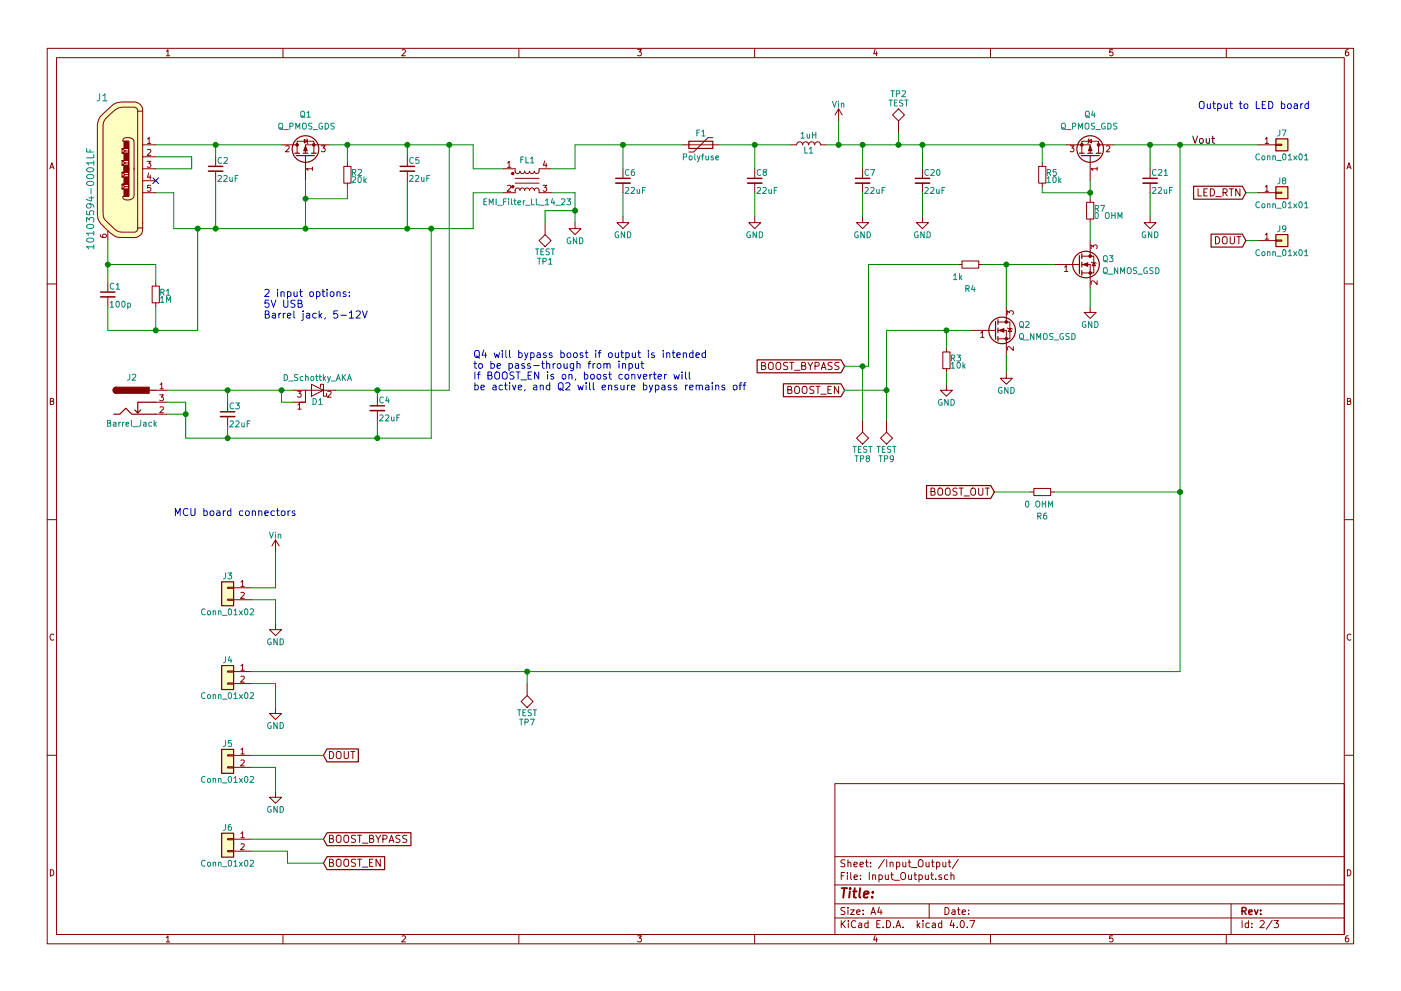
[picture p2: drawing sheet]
EESchema Schematic File Version 2
LIBS:power
LIBS:device
LIBS:switches
LIBS:relays
LIBS:motors
LIBS:transistors
LIBS:conn
LIBS:linear
LIBS:regul
LIBS:74xx
LIBS:cmos4000
LIBS:adc-dac
LIBS:memory
LIBS:xilinx
LIBS:microcontrollers
LIBS:dsp
LIBS:microchip
LIBS:analog_switches
LIBS:motorola
LIBS:texas
LIBS:intel
LIBS:audio
LIBS:interface
LIBS:digital-audio
LIBS:philips
LIBS:display
LIBS:cypress
LIBS:siliconi
LIBS:opto
LIBS:atmel
LIBS:contrib
LIBS:valves
LIBS:CustomComponents
LIBS:TPS55340PWP
LIBS:dk_Addressable-Specialty
LIBS:dk_Alarms-Buzzers-and-Sirens
LIBS:dk_Automotive-Relays
LIBS:dk_Balun
LIBS:dk_Barrel-Audio-Connectors
LIBS:dk_Battery-Holders-Clips-Contacts
LIBS:dk_Clock-Timing-Clock-Generators-PLLs-Frequency-Synthesizers
LIBS:dk_Clock-Timing-Programmable-Timers-and-Oscillators
LIBS:dk_Clock-Timing-Real-Time-Clocks
LIBS:dk_Coaxial-Connectors-RF
LIBS:dk_Current-Transducers
LIBS:dk_Data-Acquisition-ADCs-DACs-Special-Purpose
LIBS:dk_Data-Acquisition-Analog-to-Digital-Converters-ADC
LIBS:dk_Data-Acquisition-Digital-Potentiometers
LIBS:dk_Data-Acquisition-Digital-to-Analog-Converters-DAC
LIBS:dk_Data-Acquisition-Touch-Screen-Controllers
LIBS:dk_DC-DC-Converters
LIBS:dk_Digital-Isolators
LIBS:dk_Diodes-Bridge-Rectifiers
LIBS:dk_Diodes-Rectifiers-Arrays
LIBS:dk_Diodes-Rectifiers-Single
LIBS:dk_Diodes-Zener-Single
LIBS:dk_Display-Modules-LCD-OLED-Graphic
LIBS:dk_Display-Modules-LED-Character-and-Numeric
LIBS:dk_D-Sub-Connectors
LIBS:dk_Embedded-Microcontrollers
LIBS:dk_Encoders
LIBS:dk_Evaluation-Boards-Sensors
LIBS:dk_Ferrite-Beads-and-Chips
LIBS:dk_Fixed-Inductors
LIBS:dk_Fuses
LIBS:dk_Gas-Sensors
LIBS:dk_Humidity-Moisture-Sensors
LIBS:dk_Image-Sensors-Camera
LIBS:dk_Infrared-UV-Visible-Emitters
LIBS:dk_Inrush-Current-Limiters-ICL
LIBS:dk_Interface-Analog-Switches-Multiplexers-Demultiplexers
LIBS:dk_Interface-Analog-Switches-Special-Purpose
LIBS:dk_Interface-Controllers
LIBS:dk_Interface-Drivers-Receivers-Transceivers
LIBS:dk_Interface-I-O-Expanders
LIBS:dk_Interface-Modules
LIBS:dk_Interface-Sensor-and-Detector-Interfaces
LIBS:dk_Interface-Sensor-Capacitive-Touch
LIBS:dk_Interface-Specialized
LIBS:dk_LED-Indication-Discrete
LIBS:dk_LEDs-Circuit-Board-Indicators-Arrays-Light-Bars-Bar-Graphs
LIBS:dk_Linear-Amplifiers-Audio
LIBS:dk_Linear-Amplifiers-Instrumentation-OP-Amps-Buffer-Amps
LIBS:dk_Linear-Comparators
LIBS:dk_Logic-Buffers-Drivers-Receivers-Transceivers
LIBS:dk_Logic-Flip-Flops
LIBS:dk_Logic-Gates-and-Inverters
LIBS:dk_Logic-Multivibrators
LIBS:dk_Logic-Shift-Registers
LIBS:dk_Logic-Signal-Switches-Multiplexers-Decoders
LIBS:dk_Logic-Translators-Level-Shifters
LIBS:dk_Magnetic-Sensors-Compass-Magnetic-Field-Modules
LIBS:dk_Magnetic-Sensors-Linear-Compass-ICs
LIBS:dk_Magnetic-Sensors-Switches-Solid-State
LIBS:dk_Memory
LIBS:dk_Memory-Connectors-PC-Card-Sockets
LIBS:dk_Microphones
LIBS:dk_Modular-Connectors-Jacks
LIBS:dk_Modular-Connectors-Jacks-With-Magnetics
LIBS:dk_Motion-Sensors-Accelerometers
LIBS:dk_Motion-Sensors-IMUs-Inertial-Measurement-Units
LIBS:dk_Motion-Sensors-Tilt-Switches
LIBS:dk_Navigation-Switches-Joystick
LIBS:dk_Optical-Sensors-Ambient-Light-IR-UV-Sensors
LIBS:dk_Optical-Sensors-Photo-Detectors-Remote-Receiver
LIBS:dk_Optical-Sensors-Photodiodes
LIBS:dk_Optical-Sensors-Phototransistors
LIBS:dk_Optical-Sensors-Reflective-Analog-Output
LIBS:dk_Optoisolators-Logic-Output
LIBS:dk_Optoisolators-Transistor-Photovoltaic-Output
LIBS:dk_Optoisolators-Triac-SCR-Output
LIBS:dk_Oscillators
LIBS:dk_PMIC-AC-DC-Converters-Offline-Switchers
LIBS:dk_PMIC-Battery-Chargers
LIBS:dk_PMIC-Battery-Management
LIBS:dk_PMIC-Current-Regulation-Management
LIBS:dk_PMIC-Full-Half-Bridge-Drivers
LIBS:dk_PMIC-Gate-Drivers
LIBS:dk_PMIC-LED-Drivers
LIBS:dk_PMIC-Motor-Drivers-Controllers
LIBS:dk_PMIC-OR-Controllers-Ideal-Diodes
LIBS:dk_PMIC-Power-Distribution-Switches-Load-Drivers
LIBS:dk_PMIC-Power-Management-Specialized
LIBS:dk_PMIC-RMS-to-DC-Converters
LIBS:dk_PMIC-Supervisors
LIBS:dk_PMIC-Thermal-Management
LIBS:dk_PMIC-V-F-and-F-V-Converters
LIBS:dk_PMIC-Voltage-Reference
LIBS:dk_PMIC-Voltage-Regulators-DC-DC-Switching-Controllers
LIBS:dk_PMIC-Voltage-Regulators-DC-DC-Switching-Regulators
LIBS:dk_PMIC-Voltage-Regulators-Linear
LIBS:dk_PMIC-Voltage-Regulators-Special-Purpose
LIBS:dk_Power-Relays-Over-2-Amps
LIBS:dk_Pressure-Sensors-Transducers
LIBS:dk_Programmable-Oscillators
LIBS:dk_Pushbutton-Switches
LIBS:dk_Rectangular-Connectors-Headers-Male-Pins
LIBS:dk_Reed-Relays
LIBS:dk_Resistor-Networks-Arrays
LIBS:dk_RF-Amplifiers
LIBS:dk_RF-Antennas
LIBS:dk_RF-Demodulators
LIBS:dk_RF-Detectors
LIBS:dk_RF-Evaluation-and-Development-Kits-Boards
LIBS:dk_RFID-RF-Access-Monitoring-ICs
LIBS:dk_RF-Receivers
LIBS:dk_RF-Switches
LIBS:dk_RF-Transceiver-ICs
LIBS:dk_RF-Transceiver-Modules
LIBS:dk_RF-Transmitters
LIBS:dk_Rotary-Potentiometers-Rheostats
LIBS:dk_Sensors-Transducers_Accessories
LIBS:dk_Signal-Relays-Up-to-2-Amps
LIBS:dk_Slide-Switches
LIBS:dk_Solid-State-Relays
LIBS:dk_Specialized-ICs
LIBS:dk_Specialized-Sensors
LIBS:dk_Surge-Suppression-ICs
LIBS:dk_Tactile-Switches
LIBS:dk_Temperature-Sensors-Analog-and-Digital-Output
LIBS:dk_Thermal-Cutoffs-Thermal-Fuses
LIBS:dk_Thyristors-DIACs-SIDACs
LIBS:dk_Thyristors-SCRs
LIBS:dk_Thyristors-TRIACs
LIBS:dk_Toggle-Switches
LIBS:dk_Transistors-Bipolar-BJT-Arrays
LIBS:dk_Transistors-Bipolar-BJT-RF
LIBS:dk_Transistors-Bipolar-BJT-Single
LIBS:dk_Transistors-Bipolar-BJT-Single-Pre-Biased
LIBS:dk_Transistors-FETs-MOSFETs-Arrays
LIBS:dk_Transistors-FETs-MOSFETs-RF
LIBS:dk_Transistors-FETs-MOSFETs-Single
LIBS:dk_Transistors-JFETs
LIBS:dk_Trimmer-Potentiometers
LIBS:dk_TVS-Diodes
LIBS:dk_TVS-Mixed-Technology
LIBS:dk_USB-DVI-HDMI-Connectors
LIBS:POWER_PCB-cache
EELAYER 25 0
EELAYER END
$Descr A4 11693 8268
encoding utf-8
Sheet 2 3
Title ""
Date ""
Rev ""
Comp ""
Comment1 ""
Comment2 ""
Comment3 ""
Comment4 ""
$EndDescr
$Comp
L Barrel_Jack J2
U 1 1
P 1100 3350
F 0 "J2" H 1100 3560 50  0000 C CNN
F 1 "Barrel_Jack" H 1100 3175 50  0000 C CNN
F 2 "Connectors:BARREL_JACK" H 1150 3310 50  0001 C CNN
F 3 "" H 1150 3310 50  0001 C CNN
	1    1100 3350
	1    0    0    -1  
$EndComp
$Comp
L 10103594-0001LF J1
U 1 1
P 1000 1400
F 0 "J1" H 852 1998 60  0000 C CNN
F 1 "10103594-0001LF" V 752 1148 60  0000 C CNN
F 2 "Connectors:USB_Micro-B_10103594-0001LF" H 1200 1600 60  0001 L CNN
F 3 "" H 1200 1700 60  0001 L CNN
	1    1000 1400
	1    0    0    -1  
$EndComp
NoConn ~ 1300 1500
$Comp
L L L1
U 1 1
P 6750 1200
F 0 "L1" V 6700 1200 50  0000 C CNN
F 1 "1uH" V 6825 1200 50  0000 C CNN
F 2 "Inductors_SMD:L_Vishay_IHLP-1616" H 6750 1200 50  0001 C CNN
F 3 "" H 6750 1200 50  0001 C CNN
F 4 "SRR1260-1R0Y" V 6750 1200 60  0001 C CNN "P/N"
	1    6750 1200
	0    -1   -1   0   
$EndComp
$Comp
L Q_PMOS_GDS Q1
U 1 1
P 2550 1300
F 0 "Q1" V 2900 1250 50  0000 L CNN
F 1 "Q_PMOS_GDS" V 2800 1050 50  0000 L CNN
F 2 "TO_SOT_Packages_SMD:TO-252-2_Rectifier" H 2750 1400 50  0001 C CNN
F 3 "" H 2550 1300 50  0001 C CNN
	1    2550 1300
	0    -1   -1   0   
$EndComp
$Comp
L D_Schottky_AKA D1
U 1 1
P 2650 3250
F 0 "D1" H 2650 3350 50  0000 C CNN
F 1 "D_Schottky_AKA" H 2650 3150 50  0000 C CNN
F 2 "PowerDI5:Diodes_Incorporated_POWERDI_5" H 2650 3250 50  0001 C CNN
F 3 "" H 2650 3250 50  0001 C CNN
	1    2650 3250
	-1   0    0    1   
$EndComp
$Comp
L C_Small C2
U 1 1
P 1800 1400
F 0 "C2" H 1810 1470 50  0000 L CNN
F 1 "22uF" H 1810 1320 50  0000 L CNN
F 2 "Capacitors_SMD:C_1206_HandSoldering" H 1800 1400 50  0001 C CNN
F 3 "" H 1800 1400 50  0001 C CNN
	1    1800 1400
	1    0    0    -1  
$EndComp
$Comp
L TEST TP2
U 1 1
P 7500 1100
F 0 "TP2" H 7500 1400 50  0000 C BNN
F 1 "TEST" H 7500 1350 50  0000 C CNN
F 2 "Measurement_Points:Measurement_Point_Round-SMD-Pad_Small" H 7500 1100 50  0001 C CNN
F 3 "" H 7500 1100 50  0001 C CNN
	1    7500 1100
	1    0    0    -1  
$EndComp
$Comp
L R_Small R2
U 1 1
P 2900 1450
F 0 "R2" H 2930 1470 50  0000 L CNN
F 1 "20k" H 2930 1410 50  0000 L CNN
F 2 "Resistors_SMD:R_0603_HandSoldering" H 2900 1450 50  0001 C CNN
F 3 "" H 2900 1450 50  0001 C CNN
	1    2900 1450
	1    0    0    -1  
$EndComp
$Comp
L C_Small C1
U 1 1
P 900 2450
F 0 "C1" H 910 2520 50  0000 L CNN
F 1 "100p" H 910 2370 50  0000 L CNN
F 2 "Capacitors_SMD:C_0603_HandSoldering" H 900 2450 50  0001 C CNN
F 3 "" H 900 2450 50  0001 C CNN
	1    900  2450
	1    0    0    -1  
$EndComp
$Comp
L R_Small R1
U 1 1
P 1300 2450
F 0 "R1" H 1330 2470 50  0000 L CNN
F 1 "1M" H 1330 2410 50  0000 L CNN
F 2 "Resistors_SMD:R_0603_HandSoldering" H 1300 2450 50  0001 C CNN
F 3 "" H 1300 2450 50  0001 C CNN
	1    1300 2450
	1    0    0    -1  
$EndComp
$Comp
L C_Small C5
U 1 1
P 3400 1400
F 0 "C5" H 3410 1470 50  0000 L CNN
F 1 "22uF" H 3410 1320 50  0000 L CNN
F 2 "Capacitors_SMD:C_1206_HandSoldering" H 3400 1400 50  0001 C CNN
F 3 "" H 3400 1400 50  0001 C CNN
	1    3400 1400
	1    0    0    -1  
$EndComp
$Comp
L C_Small C3
U 1 1
P 1900 3450
F 0 "C3" H 1910 3520 50  0000 L CNN
F 1 "22uF" H 1910 3370 50  0000 L CNN
F 2 "Capacitors_SMD:C_1206_HandSoldering" H 1900 3450 50  0001 C CNN
F 3 "" H 1900 3450 50  0001 C CNN
	1    1900 3450
	1    0    0    -1  
$EndComp
$Comp
L C_Small C4
U 1 1
P 3150 3400
F 0 "C4" H 3160 3470 50  0000 L CNN
F 1 "22uF" H 3160 3320 50  0000 L CNN
F 2 "Capacitors_SMD:C_1206_HandSoldering" H 3150 3400 50  0001 C CNN
F 3 "" H 3150 3400 50  0001 C CNN
	1    3150 3400
	1    0    0    -1  
$EndComp
$Comp
L TEST TP1
U 1 1
P 4550 1850
F 0 "TP1" H 4550 2150 50  0000 C BNN
F 1 "TEST" H 4550 2100 50  0000 C CNN
F 2 "Measurement_Points:Measurement_Point_Round-SMD-Pad_Small" H 4550 1850 50  0001 C CNN
F 3 "" H 4550 1850 50  0001 C CNN
	1    4550 1850
	-1   0    0    1   
$EndComp
$Comp
L GND #PWR01
U 1 1
P 4800 1850
F 0 "#PWR01" H 4800 1600 50  0001 C CNN
F 1 "GND" H 4800 1700 50  0000 C CNN
F 2 "" H 4800 1850 50  0001 C CNN
F 3 "" H 4800 1850 50  0001 C CNN
	1    4800 1850
	1    0    0    -1  
$EndComp
$Comp
L C_Small C6
U 1 1
P 5200 1500
F 0 "C6" H 5210 1570 50  0000 L CNN
F 1 "22uF" H 5210 1420 50  0000 L CNN
F 2 "Capacitors_SMD:C_1206_HandSoldering" H 5200 1500 50  0001 C CNN
F 3 "" H 5200 1500 50  0001 C CNN
	1    5200 1500
	1    0    0    -1  
$EndComp
$Comp
L C_Small C7
U 1 1
P 7200 1500
F 0 "C7" H 7210 1570 50  0000 L CNN
F 1 "22uF" H 7210 1420 50  0000 L CNN
F 2 "Capacitors_SMD:C_1206_HandSoldering" H 7200 1500 50  0001 C CNN
F 3 "" H 7200 1500 50  0001 C CNN
	1    7200 1500
	1    0    0    -1  
$EndComp
$Comp
L GND #PWR02
U 1 1
P 5200 1800
F 0 "#PWR02" H 5200 1550 50  0001 C CNN
F 1 "GND" H 5200 1650 50  0000 C CNN
F 2 "" H 5200 1800 50  0001 C CNN
F 3 "" H 5200 1800 50  0001 C CNN
	1    5200 1800
	1    0    0    -1  
$EndComp
$Comp
L GND #PWR03
U 1 1
P 7200 1800
F 0 "#PWR03" H 7200 1550 50  0001 C CNN
F 1 "GND" H 7200 1650 50  0000 C CNN
F 2 "" H 7200 1800 50  0001 C CNN
F 3 "" H 7200 1800 50  0001 C CNN
	1    7200 1800
	1    0    0    -1  
$EndComp
$Comp
L Q_PMOS_GDS Q4
U 1 1
P 9100 1300
F 0 "Q4" V 9450 1250 50  0000 L CNN
F 1 "Q_PMOS_GDS" V 9350 1050 50  0000 L CNN
F 2 "TO_SOT_Packages_SMD:TO-252-2_Rectifier" H 9300 1400 50  0001 C CNN
F 3 "" H 9100 1300 50  0001 C CNN
	1    9100 1300
	0    1    -1   0   
$EndComp
$Comp
L R_Small R7
U 1 1
P 9100 1750
F 0 "R7" H 9130 1770 50  0000 L CNN
F 1 "0 OHM" H 9130 1710 50  0000 L CNN
F 2 "Resistors_SMD:R_0603_HandSoldering" H 9100 1750 50  0001 C CNN
F 3 "" H 9100 1750 50  0001 C CNN
	1    9100 1750
	1    0    0    -1  
$EndComp
$Comp
L Q_NMOS_GSD Q3
U 1 1
P 9000 2200
F 0 "Q3" H 9200 2250 50  0000 L CNN
F 1 "Q_NMOS_GSD" H 9200 2150 50  0000 L CNN
F 2 "TO_SOT_Packages_SMD:SOT-23" H 9200 2300 50  0001 C CNN
F 3 "" H 9000 2200 50  0001 C CNN
	1    9000 2200
	1    0    0    -1  
$EndComp
$Comp
L GND #PWR04
U 1 1
P 9100 2550
F 0 "#PWR04" H 9100 2300 50  0001 C CNN
F 1 "GND" H 9100 2400 50  0000 C CNN
F 2 "" H 9100 2550 50  0001 C CNN
F 3 "" H 9100 2550 50  0001 C CNN
	1    9100 2550
	1    0    0    -1  
$EndComp
$Comp
L R_Small R5
U 1 1
P 8700 1450
F 0 "R5" H 8730 1470 50  0000 L CNN
F 1 "10k" H 8730 1410 50  0000 L CNN
F 2 "Resistors_SMD:R_0603_HandSoldering" H 8700 1450 50  0001 C CNN
F 3 "" H 8700 1450 50  0001 C CNN
	1    8700 1450
	1    0    0    -1  
$EndComp
$Comp
L R_Small R3
U 1 1
P 7900 3000
F 0 "R3" H 7930 3020 50  0000 L CNN
F 1 "10k" H 7930 2960 50  0000 L CNN
F 2 "Resistors_SMD:R_0603_HandSoldering" H 7900 3000 50  0001 C CNN
F 3 "" H 7900 3000 50  0001 C CNN
	1    7900 3000
	1    0    0    -1  
$EndComp
$Comp
L GND #PWR05
U 1 1
P 7900 3200
F 0 "#PWR05" H 7900 2950 50  0001 C CNN
F 1 "GND" H 7900 3050 50  0000 C CNN
F 2 "" H 7900 3200 50  0001 C CNN
F 3 "" H 7900 3200 50  0001 C CNN
	1    7900 3200
	1    0    0    -1  
$EndComp
Text GLabel 7050 3050 0    60   Input ~ 0
BOOST_BYPASS
$Comp
L R_Small R4
U 1 1
P 8100 2200
F 0 "R4" V 8300 2150 50  0000 L CNN
F 1 "1k" V 8200 2050 50  0000 L CNN
F 2 "Resistors_SMD:R_0603_HandSoldering" H 8100 2200 50  0001 C CNN
F 3 "" H 8100 2200 50  0001 C CNN
	1    8100 2200
	0    1    1    0   
$EndComp
$Comp
L Q_NMOS_GSD Q2
U 1 1
P 8300 2750
F 0 "Q2" H 8500 2800 50  0000 L CNN
F 1 "Q_NMOS_GSD" H 8500 2700 50  0000 L CNN
F 2 "TO_SOT_Packages_SMD:SOT-23" H 8500 2850 50  0001 C CNN
F 3 "" H 8300 2750 50  0001 C CNN
	1    8300 2750
	1    0    0    -1  
$EndComp
$Comp
L GND #PWR06
U 1 1
P 8400 3100
F 0 "#PWR06" H 8400 2850 50  0001 C CNN
F 1 "GND" H 8400 2950 50  0000 C CNN
F 2 "" H 8400 3100 50  0001 C CNN
F 3 "" H 8400 3100 50  0001 C CNN
	1    8400 3100
	1    0    0    -1  
$EndComp
Text GLabel 7050 3250 0    60   Input ~ 0
BOOST_EN
Wire Wire Line
	1300 1300 1600 1300
Wire Wire Line
	1600 1300 1600 1400
Wire Wire Line
	1600 1400 1300 1400
Wire Wire Line
	1450 1600 1450 1900
Wire Wire Line
	1450 1600 1300 1600
Wire Wire Line
	1300 1200 2350 1200
Wire Wire Line
	1800 1300 1800 1200
Connection ~ 1800 1200
Wire Wire Line
	1800 1500 1800 1900
Wire Wire Line
	900  2000 900  2350
Wire Wire Line
	900  2750 900  2550
Wire Wire Line
	1300 2350 1300 2200
Wire Wire Line
	1300 2200 900  2200
Connection ~ 900  2200
Wire Wire Line
	2550 1500 2550 1900
Wire Wire Line
	2900 1550 2900 1650
Wire Wire Line
	2900 1650 2550 1650
Connection ~ 2550 1650
Wire Wire Line
	2900 1350 2900 1200
Connection ~ 2900 1200
Connection ~ 3400 1200
Wire Wire Line
	7500 1100 7500 1200
Connection ~ 7500 1200
Wire Wire Line
	1400 3250 2450 3250
Wire Wire Line
	1900 3250 1900 3350
Connection ~ 1900 3250
Wire Wire Line
	2450 3350 2350 3350
Wire Wire Line
	2350 3350 2350 3250
Connection ~ 2350 3250
Wire Wire Line
	1900 3550 1900 3650
Wire Wire Line
	1550 3650 1550 3350
Wire Wire Line
	1550 3350 1400 3350
Wire Wire Line
	1400 3450 1550 3450
Connection ~ 1550 3450
Wire Wire Line
	2800 3250 3750 3250
Wire Wire Line
	3150 3250 3150 3300
Wire Wire Line
	3150 3650 3150 3500
Wire Wire Line
	3750 3250 3750 1200
Connection ~ 3750 1200
Connection ~ 3150 3250
Wire Wire Line
	3400 1300 3400 1200
Wire Wire Line
	3400 1500 3400 1900
Wire Wire Line
	2750 1200 3950 1200
Wire Wire Line
	1450 1900 3950 1900
Connection ~ 2550 1900
Connection ~ 1800 1900
Wire Wire Line
	3950 1900 3950 1600
Wire Wire Line
	3950 1600 4200 1600
Connection ~ 3400 1900
Wire Wire Line
	3950 1200 3950 1400
Wire Wire Line
	3950 1400 4200 1400
Wire Wire Line
	4600 1400 4800 1400
Wire Wire Line
	4800 1400 4800 1200
Wire Wire Line
	4800 1850 4800 1600
Wire Wire Line
	4800 1600 4600 1600
Wire Wire Line
	5200 1200 5200 1400
Wire Wire Line
	7200 1200 7200 1400
Connection ~ 5200 1200
Connection ~ 7200 1200
Wire Wire Line
	5200 1800 5200 1600
Wire Wire Line
	7200 1800 7200 1600
Wire Wire Line
	900  2750 1650 2750
Wire Wire Line
	1650 2750 1650 1900
Connection ~ 1650 1900
Wire Wire Line
	1300 2550 1300 2750
Connection ~ 1300 2750
Wire Wire Line
	1550 3650 3600 3650
Connection ~ 1900 3650
Wire Wire Line
	3600 3650 3600 1900
Connection ~ 3600 1900
Connection ~ 3150 3650
Wire Wire Line
	4550 1850 4550 1750
Wire Wire Line
	4550 1750 4800 1750
Connection ~ 4800 1750
Wire Wire Line
	9100 2550 9100 2400
Wire Wire Line
	7900 3200 7900 3100
Wire Wire Line
	9100 2000 9100 1850
Wire Wire Line
	9100 1650 9100 1500
Wire Wire Line
	8700 1550 8700 1600
Wire Wire Line
	8700 1600 9100 1600
Connection ~ 9100 1600
Wire Wire Line
	8700 1350 8700 1200
Connection ~ 8700 1200
Wire Wire Line
	8400 3100 8400 2950
Wire Wire Line
	7050 3050 7250 3050
Wire Wire Line
	7250 3050 7250 2200
Wire Wire Line
	7250 2200 8000 2200
Wire Wire Line
	8200 2200 8800 2200
Wire Wire Line
	8400 2550 8400 2200
Connection ~ 8400 2200
Wire Wire Line
	7050 3250 7400 3250
Wire Wire Line
	7400 2750 7400 3500
Wire Wire Line
	7400 2750 8100 2750
Wire Wire Line
	7900 2900 7900 2750
Connection ~ 7900 2750
$Comp
L Vin #PWR07
U 1 1
P 7000 1000
F 0 "#PWR07" H 7000 850 50  0001 C CNN
F 1 "Vin" H 7000 1140 50  0000 C CNN
F 2 "" H 7000 1000 50  0001 C CNN
F 3 "" H 7000 1000 50  0001 C CNN
	1    7000 1000
	1    0    0    -1  
$EndComp
Wire Wire Line
	7000 1000 7000 1200
Connection ~ 7000 1200
$Comp
L Conn_01x01 J7
U 1 1
P 10700 1200
F 0 "J7" H 10700 1300 50  0000 C CNN
F 1 "Conn_01x01" H 10700 1100 50  0000 C CNN
F 2 "Connectors:1pin" H 10700 1200 50  0001 C CNN
F 3 "" H 10700 1200 50  0001 C CNN
	1    10700 1200
	1    0    0    -1  
$EndComp
$Comp
L Conn_01x01 J8
U 1 1
P 10700 1600
F 0 "J8" H 10700 1700 50  0000 C CNN
F 1 "Conn_01x01" H 10700 1500 50  0000 C CNN
F 2 "Connectors:1pin" H 10700 1600 50  0001 C CNN
F 3 "" H 10700 1600 50  0001 C CNN
	1    10700 1600
	1    0    0    -1  
$EndComp
$Comp
L Conn_01x01 J9
U 1 1
P 10700 2000
F 0 "J9" H 10700 2100 50  0000 C CNN
F 1 "Conn_01x01" H 10700 1900 50  0000 C CNN
F 2 "Connectors:1pin" H 10700 2000 50  0001 C CNN
F 3 "" H 10700 2000 50  0001 C CNN
	1    10700 2000
	1    0    0    -1  
$EndComp
Wire Wire Line
	10500 1200 9300 1200
Connection ~ 9850 1200
Text GLabel 10400 1600 0    60   Input ~ 0
LED_RTN
Text GLabel 10400 2000 0    60   Input ~ 0
DOUT
Wire Wire Line
	10500 1600 10400 1600
Wire Wire Line
	10400 2000 10500 2000
Text Notes 2200 2650 0    60   ~ 0
2 input options:\n5V USB\nBarrel jack, 5-12V
Text Notes 3950 3250 0    60   ~ 0
Q4 will bypass boost if output is intended \nto be pass-through from input\nIf BOOST_EN is on, boost converter will \nbe active, and Q2 will ensure bypass remains off
Text Notes 10000 900  0    60   ~ 0
Output to LED board
Text GLabel 8300 4100 0    60   Input ~ 0
BOOST_OUT
$Comp
L R_Small R6
U 1 1
P 8700 4100
F 0 "R6" V 8900 4050 50  0000 L CNN
F 1 "0 OHM" V 8800 3950 50  0000 L CNN
F 2 "Resistors_SMD:R_0603_HandSoldering" H 8700 4100 50  0001 C CNN
F 3 "" H 8700 4100 50  0001 C CNN
	1    8700 4100
	0    1    1    0   
$EndComp
Wire Wire Line
	8800 4100 9850 4100
Wire Wire Line
	9850 1200 9850 5600
Wire Wire Line
	8600 4100 8300 4100
$Comp
L Conn_01x02 J3
U 1 1
P 1900 4900
F 0 "J3" H 1900 5000 50  0000 C CNN
F 1 "Conn_01x02" H 1900 4700 50  0000 C CNN
F 2 "Pin_Headers:Pin_Header_Straight_1x02_Pitch2.54mm" H 1900 4900 50  0001 C CNN
F 3 "" H 1900 4900 50  0001 C CNN
	1    1900 4900
	-1   0    0    -1  
$EndComp
$Comp
L Conn_01x02 J4
U 1 1
P 1900 5600
F 0 "J4" H 1900 5700 50  0000 C CNN
F 1 "Conn_01x02" H 1900 5400 50  0000 C CNN
F 2 "Pin_Headers:Pin_Header_Straight_1x02_Pitch2.54mm" H 1900 5600 50  0001 C CNN
F 3 "" H 1900 5600 50  0001 C CNN
	1    1900 5600
	-1   0    0    -1  
$EndComp
$Comp
L Conn_01x02 J5
U 1 1
P 1900 6300
F 0 "J5" H 1900 6400 50  0000 C CNN
F 1 "Conn_01x02" H 1900 6100 50  0000 C CNN
F 2 "Pin_Headers:Pin_Header_Straight_1x02_Pitch2.54mm" H 1900 6300 50  0001 C CNN
F 3 "" H 1900 6300 50  0001 C CNN
	1    1900 6300
	-1   0    0    -1  
$EndComp
$Comp
L GND #PWR08
U 1 1
P 2300 5200
F 0 "#PWR08" H 2300 4950 50  0001 C CNN
F 1 "GND" H 2300 5050 50  0000 C CNN
F 2 "" H 2300 5200 50  0001 C CNN
F 3 "" H 2300 5200 50  0001 C CNN
	1    2300 5200
	1    0    0    -1  
$EndComp
Wire Wire Line
	2300 5000 2300 5200
$Comp
L Vin #PWR09
U 1 1
P 2300 4600
F 0 "#PWR09" H 2300 4450 50  0001 C CNN
F 1 "Vin" H 2300 4740 50  0000 C CNN
F 2 "" H 2300 4600 50  0001 C CNN
F 3 "" H 2300 4600 50  0001 C CNN
	1    2300 4600
	1    0    0    -1  
$EndComp
Wire Wire Line
	2300 4600 2300 4900
$Comp
L Conn_01x02 J6
U 1 1
P 1900 7000
F 0 "J6" H 1900 7100 50  0000 C CNN
F 1 "Conn_01x02" H 1900 6800 50  0000 C CNN
F 2 "Pin_Headers:Pin_Header_Straight_1x02_Pitch2.54mm" H 1900 7000 50  0001 C CNN
F 3 "" H 1900 7000 50  0001 C CNN
	1    1900 7000
	-1   0    0    -1  
$EndComp
$Comp
L GND #PWR010
U 1 1
P 2300 5900
F 0 "#PWR010" H 2300 5650 50  0001 C CNN
F 1 "GND" H 2300 5750 50  0000 C CNN
F 2 "" H 2300 5900 50  0001 C CNN
F 3 "" H 2300 5900 50  0001 C CNN
	1    2300 5900
	1    0    0    -1  
$EndComp
Wire Wire Line
	2300 5700 2300 5900
Text Label 9950 1200 0    60   ~ 0
Vout
Wire Wire Line
	9850 5600 2100 5600
Connection ~ 9850 4100
Wire Wire Line
	2300 5700 2100 5700
Wire Wire Line
	2300 5000 2100 5000
Wire Wire Line
	2300 4900 2100 4900
$Comp
L GND #PWR011
U 1 1
P 2300 6600
F 0 "#PWR011" H 2300 6350 50  0001 C CNN
F 1 "GND" H 2300 6450 50  0000 C CNN
F 2 "" H 2300 6600 50  0001 C CNN
F 3 "" H 2300 6600 50  0001 C CNN
	1    2300 6600
	1    0    0    -1  
$EndComp
Wire Wire Line
	2300 6400 2300 6600
Wire Wire Line
	2100 6400 2300 6400
Text GLabel 2700 6300 2    60   Input ~ 0
DOUT
Wire Wire Line
	2700 6300 2100 6300
Text GLabel 2700 7000 2    60   Input ~ 0
BOOST_BYPASS
Text GLabel 2700 7200 2    60   Input ~ 0
BOOST_EN
Wire Wire Line
	2700 7000 2100 7000
Wire Wire Line
	2100 7100 2400 7100
Wire Wire Line
	2400 7100 2400 7200
Wire Wire Line
	2400 7200 2700 7200
Text Notes 1450 4300 0    60   ~ 0
MCU board connectors
$Comp
L TEST TP7
U 1 1
P 4400 5700
F 0 "TP7" H 4400 6000 50  0000 C BNN
F 1 "TEST" H 4400 5950 50  0000 C CNN
F 2 "Measurement_Points:Measurement_Point_Round-SMD-Pad_Small" H 4400 5700 50  0001 C CNN
F 3 "" H 4400 5700 50  0001 C CNN
	1    4400 5700
	-1   0    0    1   
$EndComp
$Comp
L TEST TP8
U 1 1
P 7200 3500
F 0 "TP8" H 7200 3800 50  0000 C BNN
F 1 "TEST" H 7200 3750 50  0000 C CNN
F 2 "Measurement_Points:Measurement_Point_Round-SMD-Pad_Small" H 7200 3500 50  0001 C CNN
F 3 "" H 7200 3500 50  0001 C CNN
	1    7200 3500
	-1   0    0    1   
$EndComp
$Comp
L TEST TP9
U 1 1
P 7400 3500
F 0 "TP9" H 7400 3800 50  0000 C BNN
F 1 "TEST" H 7400 3750 50  0000 C CNN
F 2 "Measurement_Points:Measurement_Point_Round-SMD-Pad_Small" H 7400 3500 50  0001 C CNN
F 3 "" H 7400 3500 50  0001 C CNN
	1    7400 3500
	-1   0    0    1   
$EndComp
Wire Wire Line
	4400 5700 4400 5600
Connection ~ 4400 5600
Wire Wire Line
	7200 3500 7200 3050
Connection ~ 7200 3050
Connection ~ 7400 3250
$Comp
L C_Small C20
U 1 1
P 7700 1500
F 0 "C20" H 7710 1570 50  0000 L CNN
F 1 "22uF" H 7710 1420 50  0000 L CNN
F 2 "Capacitors_SMD:C_1206_HandSoldering" H 7700 1500 50  0001 C CNN
F 3 "" H 7700 1500 50  0001 C CNN
	1    7700 1500
	1    0    0    -1  
$EndComp
$Comp
L GND #PWR012
U 1 1
P 7700 1800
F 0 "#PWR012" H 7700 1550 50  0001 C CNN
F 1 "GND" H 7700 1650 50  0000 C CNN
F 2 "" H 7700 1800 50  0001 C CNN
F 3 "" H 7700 1800 50  0001 C CNN
	1    7700 1800
	1    0    0    -1  
$EndComp
Wire Wire Line
	7700 1200 7700 1400
Connection ~ 7700 1200
Wire Wire Line
	7700 1800 7700 1600
$Comp
L C_Small C21
U 1 1
P 9600 1500
F 0 "C21" H 9610 1570 50  0000 L CNN
F 1 "22uF" H 9610 1420 50  0000 L CNN
F 2 "Capacitors_SMD:C_1206_HandSoldering" H 9600 1500 50  0001 C CNN
F 3 "" H 9600 1500 50  0001 C CNN
	1    9600 1500
	1    0    0    -1  
$EndComp
$Comp
L GND #PWR013
U 1 1
P 9600 1800
F 0 "#PWR013" H 9600 1550 50  0001 C CNN
F 1 "GND" H 9600 1650 50  0000 C CNN
F 2 "" H 9600 1800 50  0001 C CNN
F 3 "" H 9600 1800 50  0001 C CNN
	1    9600 1800
	1    0    0    -1  
$EndComp
Wire Wire Line
	9600 1200 9600 1400
Connection ~ 9600 1200
Wire Wire Line
	9600 1800 9600 1600
$Comp
L Polyfuse F1
U 1 1
P 5850 1200
F 0 "F1" V 5750 1200 50  0000 C CNN
F 1 "Polyfuse" V 5950 1200 50  0000 C CNN
F 2 "2920L:2920L" H 5900 1000 50  0001 L CNN
F 3 "" H 5850 1200 50  0001 C CNN
	1    5850 1200
	0    1    1    0   
$EndComp
$Comp
L C_Small C8
U 1 1
P 6300 1500
F 0 "C8" H 6310 1570 50  0000 L CNN
F 1 "22uF" H 6310 1420 50  0000 L CNN
F 2 "Capacitors_SMD:C_1206_HandSoldering" H 6300 1500 50  0001 C CNN
F 3 "" H 6300 1500 50  0001 C CNN
	1    6300 1500
	1    0    0    -1  
$EndComp
$Comp
L GND #PWR014
U 1 1
P 6300 1800
F 0 "#PWR014" H 6300 1550 50  0001 C CNN
F 1 "GND" H 6300 1650 50  0000 C CNN
F 2 "" H 6300 1800 50  0001 C CNN
F 3 "" H 6300 1800 50  0001 C CNN
	1    6300 1800
	1    0    0    -1  
$EndComp
Wire Wire Line
	6300 1200 6300 1400
Connection ~ 6300 1200
Wire Wire Line
	6300 1800 6300 1600
Wire Wire Line
	8900 1200 6900 1200
Wire Wire Line
	4800 1200 5700 1200
Wire Wire Line
	6000 1200 6600 1200
$Comp
L EMI_Filter_LL_14_23 FL1
U 1 1
P 4400 1500
F 0 "FL1" H 4400 1675 50  0000 C CNN
F 1 "EMI_Filter_LL_14_23" H 4400 1325 50  0000 C CNN
F 2 "ACM70V-701-2PL-TL00:FIL_ACM70V-701-2PL-TL00" H 4900 600 50  0001 C CNN
F 3 "" V 4400 1540 50  0000 C CNN
	1    4400 1500
	1    0    0    -1  
$EndComp
$EndSCHEMATC
